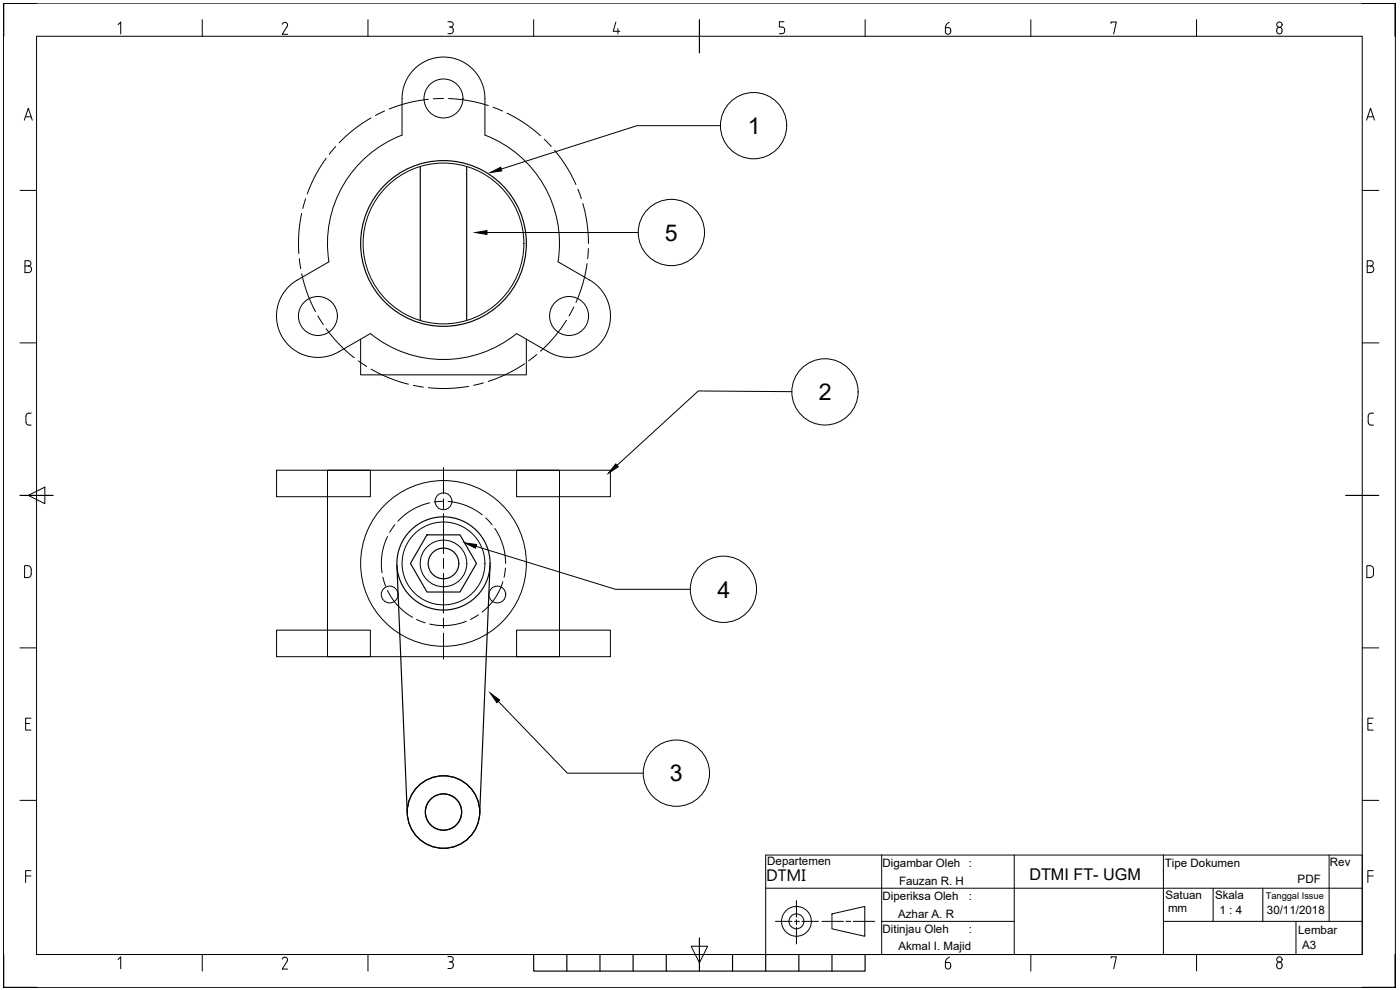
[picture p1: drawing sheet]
<svg xmlns="http://www.w3.org/2000/svg" width="420mm" height="297mm" viewBox="0 0 420 297" stroke-linecap="round" stroke-linejoin="round" font-family="sans-serif">
<!-- layer: AM_BOR -->
<path d="M11 .9h-10v10M408.8 .9h10v10M1 286.4v9.9h10M418.8 286.4v9.9h-10" fill="none" stroke="#000" stroke-width=".5"/>
<!-- layer: 0 -->
<g fill="none" stroke="#000" stroke-width=".3">
<path d="M11 10.9h397.8v275.5h-397.8zM101.6 105.6a12.4 12.4 0 0 1-17-4.6 12.4 12.4 0 0 1 4.6-16.9l9.5-5.6a34.8 34.8 0 0 1 22-38v-11a12.4 12.4 0 0 1 12.4-12.4 12.4 12.4 0 0 1 12.4 12.4v11a34.8 34.8 0 0 1 22 38l9.5 5.6a12.4 12.4 0 0 1 4.5 16.9 12.4 12.4 0 0 1-16.9 4.6l-9.6-5.5a34.8 34.8 0 0 1-43.8 0l-9.6 5.5M108.2 101.8v10.7h49.8v-10.7M83 141.1h28.2v7.9h-28.2zM98.3 141.1h69.6v55.9h-69.6zM155 141.1h28.2v7.9h-28.2zM83 189.1h28.2v7.9h-28.2zM155 189.1h28.2v7.9h-28.2zM229.8 256.6h179v29.8h-179zM264.6 256.6v29.8M304.4 256.6v29.8M349.2 256.6v29.8"/>
<path d="M398.9 256.6v19.8M229.8 266.5h179M249.7 274.2l9.8-2.2v8.9l-9.8-2.2zM264.6 276.4h39.8M349.2 276.4h59.6M364.1 266.5v9.9M379 266.5v9.9M388.9 276.4v10"/>
<circle cx="133.1" cy="29.5" r="5.8"/>
<circle cx="133.1" cy="73.1" r="24.1"/>
<circle cx="95.4" cy="94.8" r="5.8"/>
<circle cx="170.8" cy="94.8" r="5.8"/>
<circle cx="133.1" cy="150.4" r="2.52"/>
<circle cx="116.9" cy="178.4" r="2.52"/>
<circle cx="133.1" cy="169.1" r="24.9"/>
<circle cx="133.1" cy="169.1" r="12.4"/>
<circle cx="133.1" cy="169.1" r="7"/>
<circle cx="149.2" cy="178.4" r="2.52"/>
<circle cx="239" cy="276.4" r="4.5"/>
<circle cx="239" cy="276.4" r="2.24"/>
</g>
<!-- layer: AM_BOR -->
<g fill="none" stroke="#000" stroke-width=".35">
<path d="M209.9 5.9v10M6 148.6h9.9M403.9 148.6h9.9M160.2 286.4v5h99.4v-5M170.1 286.4v5M180.1 286.4v5M190 286.4v5M200 286.4v5M209.9 281.4v10M219.8 286.4v5M229.8 286.4v5M239.7 286.4v5"/>
<path d="M249.7 286.4v5"/>
</g>
<g fill="none" stroke="#000" stroke-width=".3">
<path d="M1 .9h417.8v295.4h-417.8zM35.4 7.4l.8-.8v3.6M60.7 5.9v5M84.7 7.3a.8 .8 0 0 1 1.1-.5 .8 .8 0 0 1 .4 1.1l-1.5 2.4h1.6M110.4 5.9v5M134.4 6.5h.8a.8 .8 0 0 1 .8 .8 .8 .8 0 0 1-.8 .8M134.8 8.1h.4M135.2 8.1a1.02 1.02 0 0 1 .8 1 1.02 1.02 0 0 1-.8 1h-.8M160.2 5.9v5M184.8 6.6l-.8 2.8h2M185.4 8.6v1.6M235.3 6.5h-1.4v1.6h.8a.8 .8 0 0 1 .8 .8"/>
<path d="M235.5 8.9v.4M235.5 9.3a.8 .8 0 0 1-.8 .8h-.8M259.6 5.9v5M283.7 8.3h.8a.98 .98 0 0 1 .8 1.1 .98 .98 0 0 1-1.1 .8l-.4-.4zM284.9 6.7l-.9 .8-.3 .8M309.4 5.9v5M333.4 7v-.4h1.6l-.8 3.6M359.1 5.9v5M383.4 8.4a.9 .9 0 0 1 1.4 .8 .9 .9 0 0 1-1.4 .7l-.2-.5zM7.3 36l1.2-3.5 1.2 3.5M7.6 35.1h1.7M410.1 36l1.2-3.5 1.2 3.5"/>
<path d="M410.5 35.1h1.7M6 57.1h5M408.8 57.1h5M7.5 79.8h1M8.5 78.2h-1v3.6h1a.99 .99 0 0 0 1-1 .99 .99 0 0 0-1-1M8.5 78.2a.8 .8 0 0 1 .8 .8 .8 .8 0 0 1-.8 .8M410.3 79.8h1M411.3 78.2h-1v3.6h1a.99 .99 0 0 0 1-1 .99 .99 0 0 0-1-1M411.3 78.2a.8 .8 0 0 1 .8 .8 .8 .8 0 0 1-.8 .8M6 102.9h5M408.8 102.9h5M9.4 124a1.2 1.2 0 0 0-1.5 .5l-.1 2.2a.89 .89 0 0 0 .9 .9h.7"/>
<path d="M412.2 124a1.21 1.21 0 0 0-1.5 .5l-.1 2.2a.89 .89 0 0 0 .9 .9h.7M8.5 148.6l5-2.4v4.9zM7.4 169.7a1.64 1.64 0 0 1 1.8 .5l.2 .6-.2 2.1a1.66 1.66 0 0 1-1.8 .4zM410.2 169.7a1.64 1.64 0 0 1 1.8 .5l.2 2-.2 .7a1.67 1.67 0 0 1-1.8 .4zM6 194.4h5M408.8 194.4h5M7.7 217.1h1.2M9.3 215.5h-1.6v3.6h1.6M410.5 217.1h1.2M412.1 215.5h-1.6v3.6h1.6M6 240.1h5M408.8 240.1h5"/>
<path d="M7.7 262.8h1.6M9.3 261.2h-1.6v3.6M410.5 262.8h1.6M412.1 261.2h-1.6v3.6M35.4 287.9l.8-.8v3.6M60.7 286.4v5M84.7 287.8a.8 .8 0 0 1 1.1-.6 .8 .8 0 0 1 .4 1.2l-1.5 2.4h1.6M110.4 286.4v5M134.4 287h.8a.84 .84 0 0 1 .8 1 .84 .84 0 0 1-1.2 .6M135.2 288.6a1.02 1.02 0 0 1 .8 1 1.02 1.02 0 0 1-.8 1h-.8M207.4 283.9h5l-2.5 5zM283.7 288.8h.8a.98 .98 0 0 1 .8 1.1 .98 .98 0 0 1-1.1 .8l-.4-.4z"/>
<path d="M284.9 287.2l-.9 .8-.3 .8M309.4 286.4v5M333.4 287.5v-.4h1.6l-.8 3.6M359.1 286.4v5M383.4 288.9a.9 .9 0 0 1 1.4 .8 .9 .9 0 0 1-1.4 .7l-.2-.5z"/>
<circle cx="384" cy="7.4" r=".8"/>
<circle cx="384" cy="287.9" r=".8"/>
</g>
<!-- layer: AM_7 -->
<g fill="none" stroke="#000" stroke-width=".3">
<path d="M111.3 35.4a42.6 42.6 0 0 0-9.5 7.4M115.4 33.3l-2.7 1.3M128.5 29.8a43.7 43.7 0 0 0-11.7 2.9M133.1 29.5l-3 .2M134.6 29.6a43.8 43.8 0 0 1 11.9 2.1M148 32.2l2.8 1.1M152.2 34a42.9 42.9 0 0 1 10 6.7M91.7 59.6l-.8 2.9M97.9 47.5a42.5 42.5 0 0 0-5.7 10.7M100.8 44l-2 2.3M163.3 41.8l2.1 2.1M166.4 45.1a42.8 42.8 0 0 1 6.4 10.3"/>
<path d="M173.4 56.8l1.1 2.8M89.8 77.6l.5 3M90.5 64a42.4 42.4 0 0 0-.8 12.1M174.9 61.1a44 44 0 0 1 1.7 12M176.2 79.1a42.8 42.8 0 0 1-3.4 11.6M176.6 74.6l-.2 3M90.5 82.1a43.2 43.2 0 0 0 4.2 11.4M95.4 94.8l1.6 2.6M97.9 98.6a42.6 42.6 0 0 0 8.4 8.7M170 96.1a43.9 43.9 0 0 1-7.8 9.3M172.2 92.1l-1.4 2.7M107.5 108.3l2.5 1.7"/>
<path d="M111.3 110.7a43.1 43.1 0 0 0 11.3 4.6M124.1 115.6l2.9 .6M140.7 115.9a43.6 43.6 0 0 1-12.1 .4M145.1 114.9l-2.9 .7M157.4 109.1a42.9 42.9 0 0 1-10.9 5.3M161.1 106.4l-2.4 1.9M118.5 157.4l-1.6 2.3M128.9 150.9a18.6 18.6 0 0 0-9.5 5.5M133.1 150.4l-2.8 .2M133.1 140.3v7.9M133.1 149.7v2.9M133.1 154.1v12"/>
<path d="M134.5 150.5a18.7 18.7 0 0 1 10.2 4M145.8 155.4l1.9 2M148.5 158.5a18.7 18.7 0 0 1 3.2 10.6M114.9 173.2l.8 2.7M116.3 161a18.5 18.5 0 0 0-1.6 10.8M116.3 177.2a18.6 18.6 0 0 0 7.5 8M133.1 167.6v3M133.1 172v12M150.9 174.5a18.4 18.4 0 0 1-6.2 9.1M151.7 170.4l-.4 2.8M125 185.9l2.6 1M133.1 185.5v2.9"/>
<path d="M133.1 189.9v7.9M139.9 186.4a18.7 18.7 0 0 1-10.9 .8M143.6 184.5l-2.4 1.4M232.7 276.4h5M238.4 276.4h1.5M239 270.2v5M239 276v1.5M239 278.2v5M240.7 276.4h4.9M246.7 276.4h6.4M253.9 276.4h1.5M256.1 276.4h6.4"/>
</g>
<!-- layer: AM_6 -->
<g fill="none" stroke="#000" stroke-width=".35">
<path d="M126.1 50v46.1M140.1 50v46.1M119.1 169.6l3.1 74.5M128.1 160.5h9.9l5 8.6-5 8.5h-9.9l-4.9-8.5zM147.1 169.6l-3.1 74.5"/>
<circle cx="133.1" cy="73.1" r="24.9"/>
<circle cx="133.1" cy="169.1" r="14"/>
<circle cx="133.1" cy="169.1" r="4.6"/>
<circle cx="133.1" cy="243.6" r="10.9"/>
<circle cx="133.1" cy="243.6" r="5.4"/>
</g>
<!-- layer: AM_5 -->
<g fill="none" stroke="#000" stroke-width=".3">
<path d="M216.2 37.7h-25l-40.8 13M146.1 69.8h45.4M237.6 117.5l-28-.2-24.4 22.3M142.9 163.9l41.8 12.9h22.5M149.5 210.4l20.8 21.6h22.7"/>
<circle cx="226.2" cy="37.7" r="9.9"/>
<circle cx="201.5" cy="69.8" r="9.9"/>
<circle cx="247.6" cy="117.6" r="9.9"/>
<circle cx="217.1" cy="176.8" r="9.9"/>
<circle cx="203" cy="232" r="9.9"/>
</g>
<path d="M147.1 51.8l3.2-1.6 .3 1.1zM142.7 69.8l3.4-.6v1.1zM184.8 139.2l.8 .8-3 2zM139.5 162.9l3.5 .5-.3 1.1zM147.1 207.9l2.9 2.1-.9 .8z" fill="#000" stroke="#000" stroke-width=".3"/>
<g font-size="6.9">
<text x="224.5" y="40.2">1</text>
<text x="199.5" y="72.2">5</text>
<text x="245.7" y="120.1">2</text>
<text x="215.3" y="179.3">4</text>
<text x="201.1" y="234.4">3</text>
</g>
<text font-size="5" x="230" y="264.4">DTMI</text>
<text font-size="4.9" x="308.9" y="264.2">DTMI FT- UGM</text>
<g font-size="3.5">
<text x="230.3" y="259.7">Departemen</text>
<text x="264.9" y="260.2">Digambar Oleh</text>
<text x="290.8" y="260.1">:</text>
<text x="349.6" y="260">Tipe Dokumen</text>
<text x="399.1" y="259.8">Rev</text>
<text x="269.8" y="265.5">Fauzan R. H</text>
<text x="349.7" y="269.8">Satuan</text>
<text x="364.6" y="269.7">Skala</text>
<text x="389.4" y="265">PDF</text>
<text x="264.9" y="270.1">Diperiksa Oleh</text>
<text x="269.5" y="275.5">Azhar A. R</text>
<text x="290.8" y="270.1">:</text>
<text x="350.5" y="273.7">mm</text>
<text x="366" y="274.1">1 : 4</text>
<text x="380.2" y="274.1">30/11/2018</text>
<text x="264.9" y="280.1">Ditinjau Oleh</text>
<text x="290.8" y="280">:</text>
<text x="389.6" y="280.3">Lembar</text>
<text x="269.6" y="285">Akmal I. Majid</text>
<text x="390.8" y="284.8">A3</text>
</g>
<text font-size="2.8" x="379.9" y="269.7">Tanggal Issue</text>
</svg>
